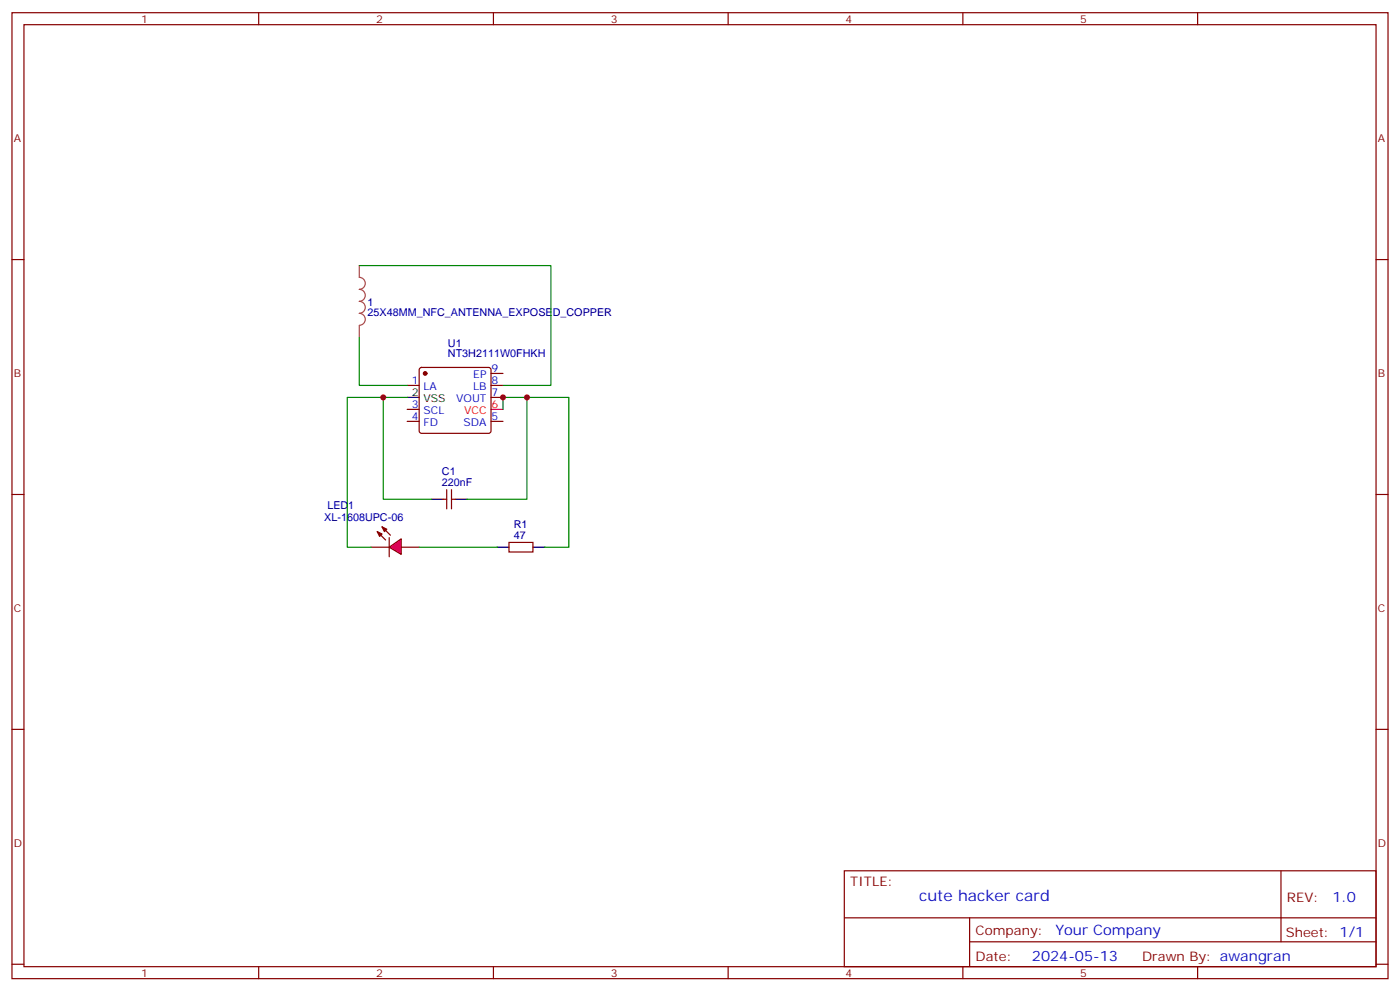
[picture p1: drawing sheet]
<svg xmlns="http://www.w3.org/2000/svg" width="412mm" height="292mm" viewBox="0 0 412 292" stroke-linecap="round" stroke-linejoin="round" font-family="sans-serif">
<g fill="none" stroke="#870000" stroke-width=".35">
<path d="M3.5 3.7h405.4v284.4h-405.4zM7.1 7.3h398.2v277.3h-398.2zM76.2 3.7v3.6M145.3 3.7v3.6M214.5 3.7v3.6M283.6 3.7v3.6M352.8 3.7v3.6M3.5 76.4h3.6M405.3 76.4h3.6M119.9 113.5h3.6M123.7 108.4l.5-.2h19.7l.5 .2 .2 .5v18l-.2 .5-.5 .2h-19.7l-.5-.3-.2-.4v-18zM144.6 109.9h3.6"/>
<path d="M144.6 113.5h3.6M144.6 117h3.6M119.9 124h3.6M119.9 120.5h3.6M144.6 124h3.6M3.5 145.6h3.6M405.3 145.6h3.6M3.5 214.7h3.6M405.3 214.7h3.6M248.7 256.3h156.6v28.3h-156.6zM377.3 256.4v20.8M248.7 270.2h156.5"/>
<path d="M285.6 277.2h119.6M285.6 270.2v14.1M3.5 283.8h3.6M76.2 284.6v3.5M145.3 284.6v3.5M214.5 284.6v3.5M283.6 284.6v3.5M352.8 284.6v3.5M405.3 283.8h3.6"/>
</g>
<path d="M144.6 120.5h3.6" fill="none" stroke="#f00" stroke-width=".35"/>
<path d="M119.9 117h3.6" fill="none" stroke="#000" stroke-width=".35"/>
<circle cx="125.2" cy="109.9" r=".53" fill="#870000" stroke="#870000" stroke-width=".35"/>
<path d="M114.7 161.1l3.5-2.5v4.6z" fill="#f0c" stroke="#870000" stroke-width=".35"/>
<path d="M111.1 156.5l2.5 2.5M112.5 155.1l2.5 2.5M114.7 158.3v5.6M130.5 147h1.1M131.6 144.1v5.7M133 144.1v5.7M133 147h1.1M149.9 159.7h7.1v2.8h-7.1zM109.4 161.1h5.3M118.2 161.1h5.3" fill="none" stroke="#870000" stroke-width=".35"/>
<g fill="#870000" stroke="#870000" stroke-width=".35">
<path d="M112.5 155.1l1.4 .7-.7 .7z"/>
<path d="M111.1 156.5l1.4 .7-.7 .7z"/>
</g>
<path d="M127 147h3.5M134.1 147h3.5M146.4 161.1h3.5M157 161.1h3.5" fill="none" stroke="#000" stroke-width=".35"/>
<path d="M105.8 78.2v3.4a1.76 1.76 0 0 1 1.8 1.8 1.76 1.76 0 0 1-1.8 1.8 1.76 1.76 0 0 1 1.8 1.7 1.76 1.76 0 0 1-1.8 1.8 1.76 1.76 0 0 1 1.8 1.8 1.76 1.76 0 0 1-1.8 1.7 1.76 1.76 0 0 1 1.8 1.8 1.76 1.76 0 0 1-1.8 1.8M105.8 95.9v3.4" fill="none" stroke="#a64a4a" stroke-width=".35"/>
<path d="M105.8 78.2h56.5v35.3h-14.1M105.8 99.3v14.2h14.1M112.9 117v30h14.1M119.9 117h-17.6v44.1h7.1M155.2 117v30h-17.6M148.2 120.5v-3.5h19.4v44.1h-7.1M123.5 161.1h22.9" fill="none" stroke="#008700" stroke-width=".35"/>
<g fill="#c00">
<circle cx="148.2" cy="117" r=".88"/>
<circle cx="112.9" cy="117" r=".88"/>
<circle cx="155.2" cy="117" r=".88"/>
</g>
<text font-size="4.6" fill="#00f" x="270.8" y="265.4">cute hacker card</text>
<g font-size="4.2" fill="#00f">
<text x="392.5" y="265.6">1.0</text>
<text x="310.9" y="275.2">Your Company</text>
<text x="304" y="283">2024-05-13</text>
</g>
<g font-size="3.9" fill="#800">
<text x="250.5" y="260.9">TITLE:</text>
<text x="379.1" y="265.6">REV:</text>
<text x="287.4" y="275.1">Company:</text>
<text x="378.7" y="275.7">Sheet: 1/1</text>
<text x="287.4" y="282.8">Date:</text>
<text x="336.4" y="282.9">Drawn By: awangran</text>
</g>
<g font-size="3.2" fill="#800">
<text x="41.6" y="6.7">1</text>
<text x="110.8" y="6.7">2</text>
<text x="179.9" y="6.7">3</text>
<text x="249.1" y="6.7">4</text>
<text x="318.2" y="6.7">5</text>
<text x="4.1" y="41.8">A</text>
<text x="405.9" y="41.8">A</text>
<text x="4.1" y="111">B</text>
<text x="405.9" y="111">B</text>
<text x="4.1" y="180.1">C</text>
<text x="405.9" y="180.1">C</text>
<text x="4.1" y="249.3">D</text>
<text x="405.9" y="249.3">D</text>
<text x="41.6" y="287.5">1</text>
<text x="110.8" y="287.5">2</text>
<text x="179.9" y="287.5">3</text>
<text x="249.1" y="287.5">4</text>
<text x="318.2" y="287.5">5</text>
</g>
<g font-size="3.2" fill="#000080">
<text x="108.3" y="89.9">1</text>
<text x="108.3" y="93.1">25X48MM_NFC_ANTENNA_EXPOSED_COPPER</text>
<text x="132" y="105.2">NT3H2111W0FHKH</text>
<text x="132" y="102.1">U1</text>
<text x="130.2" y="143.1">220nF</text>
<text x="130.2" y="139.9">C1</text>
<text x="96.4" y="149.9">LED1</text>
<text x="95.5" y="153.4">XL-1608UPC-06</text>
<text x="151.4" y="155.4">R1</text>
<text x="151.4" y="158.6">47</text>
</g>
<g font-size="3.2" fill="#00f">
<text x="121.3" y="113.1">1</text>
<text x="139.4" y="111.3">EP</text>
<text x="144.8" y="109.6">9</text>
<text x="144.8" y="113.1">8</text>
<text x="124.8" y="114.9">LA</text>
<text x="134.4" y="118.4">VOUT</text>
<text x="139.4" y="114.9">LB</text>
<text x="144.8" y="116.6">7</text>
<text x="121.3" y="123.7">4</text>
<text x="121.3" y="120.2">3</text>
<text x="124.8" y="125.4">FD</text>
<text x="124.8" y="121.9">SCL</text>
<text x="136.6" y="125.4">SDA</text>
<text x="144.8" y="123.7">5</text>
</g>
<g font-size="3.2">
<text x="121.3" y="116.6">2</text>
<text x="124.8" y="118.4">VSS</text>
</g>
<g font-size="3.2" fill="#f00">
<text x="136.7" y="121.9">VCC</text>
<text x="144.8" y="120.2">6</text>
</g>
</svg>
